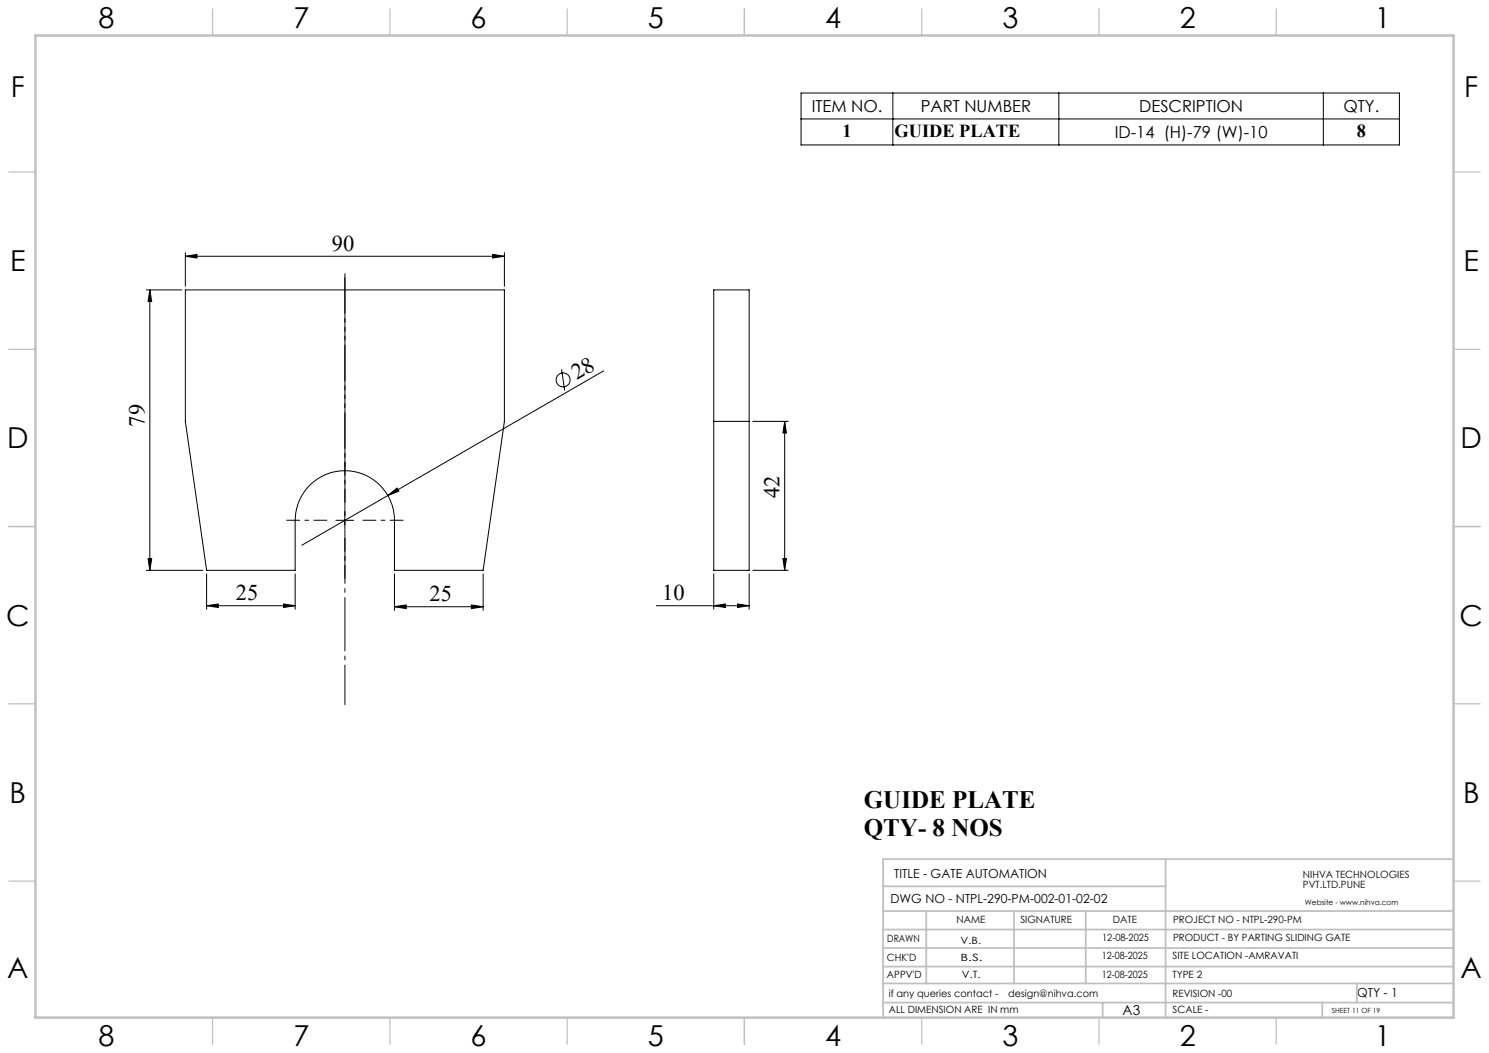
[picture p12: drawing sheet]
<svg xmlns="http://www.w3.org/2000/svg" width="420mm" height="297mm" viewBox="0 0 420 297" stroke-linecap="round" stroke-linejoin="round" font-family="sans-serif">
<g fill="none" stroke="#000" stroke-width=".28">
<path d="M226 26.2h168.7v14.7h-168.7zM226 33.5h168.7M251.8 26.2v14.7M298.7 26.2v14.7M373.3 26.2v14.7M52.3 72.3l3.3-.5v1zM52.3 71.3v9.4M52.3 72.3h90M139 71.8l3.3 .5-3.3 .5zM142.3 71.3v9.4M41.3 81.8h10M42.3 81.8l.5 3.3h-1z"/>
<path d="M42.3 81.8v79.1M52.3 81.8h90v37l-6 42.1h-25v-14.1a14 14 0 0 0-14-14 14 14 0 0 0-14 14v14.1h-25l-6-42.1zM201.3 81.8h10v79.1h-10zM158.4 104.1l.9 6.1M170.3 104.6l-60.9 35.2M201.3 118.8h10M212.3 118.8h10M221.3 118.8l.5 3.3h-1zM221.3 118.8v42.1M109.4 139.8l2.6-2.1 .5 .8zM109.4 139.8l-24.2 14M41.8 157.5h1l-.5 3.4z"/>
<path d="M94.8 146.8h5M97.3 144.2v5.1M220.8 157.5h1l-.5 3.4zM41.3 160.9h16M58.3 170.8l3.3-.4v.9zM58.3 170.8h25M58.3 161.9v9.9M80 170.4l3.3 .4-3.3 .5zM83.3 161.9v9.9M111.3 171.1l3.3-.5v1.1zM111.3 161.9v10.3M111.3 171.1h25"/>
<path d="M133 170.6l3.3 .5-3.3 .6zM136.3 161.9v10.3M185.1 170.8h26.2M201.3 170.8l3.3-.4v.9zM201.3 161.9v9.9M208 170.4l3.3 .4-3.3 .5zM211.3 161.9v9.9M212.3 160.9h10"/>
<circle cx="158.8" cy="107.1" r="1.97"/>
</g>
<path d="M92.3 146.7h-11.5M97.3 141.7v-11.5M97.3 151.7v11.5M102.3 146.7h11.5" fill="none" stroke="#000" stroke-width=".28" stroke-dasharray="15.2 1.3 1.3 1.3" stroke-dashoffset="11.4" stroke-linecap="butt"/>
<path d="M97.3 132.7v-55.6" fill="none" stroke="#000" stroke-width=".28" stroke-dasharray="15.2 1.3 1.3 1.3" stroke-dashoffset="-1.2" stroke-linecap="butt"/>
<path d="M97.3 77.1v121.7" fill="none" stroke="#000" stroke-width=".28" stroke-dasharray="15.2 1.3 1.3 1.3" stroke-dashoffset="3.9" stroke-linecap="butt"/>
<g fill="none" stroke="#c0c0c0" stroke-width=".35">
<path d="M60 2.5v7.5M110 2.5v7.5M160 2.5v7.5M210 2.5v7.5M260 2.5v7.5M310 2.5v7.5M360 2.5v7.5M2.5 48.5h7.5M410 48.5h7.5M2.5 98.5h7.5M410 98.5h7.5M2.5 148.5h7.5"/>
<path d="M410 148.5h7.5M2.5 198.5h7.5M410 198.5h7.5M2.5 248.5h7.5M410 248.5h7.5M60 287v7.5M110 287v7.5M160 287v7.5M210 287v7.5M260 287v7.5M310 287v7.5M360 287v7.5"/>
</g>
<g fill="none" stroke="#c0c0c0" stroke-width=".5">
<path d="M249.1 257h160.9M249.1 250h79.7M261.3 257v20.4M286 257v20.4M306.2 257v20.4M328.8 242.3v44.7M410 242.3h-160.9v44.7M249.1 272.6h160.9M249.1 267.4h160.9M249.1 262.2h160.9M249.1 277.4h160.9M382.7 277.4v5.4"/>
<path d="M249.1 282.8h160.9M311 282.8v4.2M373 282.8v4.2"/>
</g>
<path d="M10 10h400v277h-400z" fill="none" stroke="#c0c0c0" stroke-width=".7"/>
<g fill="#000">
<path d="M109.4 139.8l2.6-2.1 .5 .8z"/>
<path d="M139 71.8l3.3 .5-3.3 .5zM52.3 72.3l3.3-.5v1z"/>
<path d="M42.3 81.8l.5 3.3h-1zM41.8 157.5h1l-.5 3.4z"/>
<path d="M221.3 118.8l.5 3.3h-1zM220.8 157.5h1l-.5 3.4z"/>
<path d="M58.3 170.8l3.3-.4v.9zM80 170.4l3.3 .4-3.3 .5zM111.3 171.1l3.3-.5v1.1zM133 170.6l3.3 .5-3.3 .6z"/>
<path d="M201.3 170.8l3.3-.4v.9zM208 170.4l3.3 .4-3.3 .5z"/>
</g>
<g font-size="8.1">
<text x="27.8" y="8">8</text>
<text x="82.8" y="8">7</text>
<text x="132.8" y="8">6</text>
<text x="182.8" y="8">5</text>
<text x="232.8" y="8">4</text>
<text x="282.8" y="8">3</text>
<text x="332.8" y="8">2</text>
<text x="387.8" y="8">1</text>
<text x="3" y="27.2">F</text>
<text x="413" y="27.2">F</text>
<text x="2.8" y="76.5">E</text>
<text x="412.8" y="76.5">E</text>
<text x="2" y="126.5">D</text>
<text x="412" y="126.5">D</text>
<text x="1.7" y="176.5">C</text>
<text x="411.7" y="176.5">C</text>
<text x="2.7" y="226.5">B</text>
<text x="412.7" y="226.5">B</text>
<text x="2" y="275.7">A</text>
<text x="412" y="275.7">A</text>
<text x="27.8" y="295">8</text>
<text x="82.8" y="295">7</text>
<text x="132.8" y="295">6</text>
<text x="182.8" y="295">5</text>
<text x="232.8" y="295">4</text>
<text x="282.8" y="295">3</text>
<text x="332.8" y="295">2</text>
<text x="387.8" y="295">1</text>
</g>
<g font-size="7.1">
<text x="243.7" y="227.8">GUIDE PLATE</text>
<text x="243.7" y="235.8">QTY- 8 NOS</text>
</g>
<text font-size="6.4" x="162.7" y="107.3" transform="rotate(-30 162.7 107.3)">28</text>
<g font-size="6.3">
<text x="93.6" y="70.7">90</text>
<text x="40.8" y="120.3" transform="rotate(-90 40.8 120.3)">79</text>
<text x="219.8" y="140.6" transform="rotate(-90 219.8 140.6)">42</text>
<text x="66.6" y="169.3">25</text>
<text x="121.2" y="169.6">25</text>
<text x="186.8" y="169.3">10</text>
</g>
<g font-size="5.2">
<text x="237.6" y="38.8">1</text>
<text x="252.4" y="38.8">GUIDE PLATE</text>
<text x="382.7" y="38.8">8</text>
</g>
<g font-size="4.7">
<text x="229" y="31.6">ITEM NO.</text>
<text x="259.7" y="31.6">PART NUMBER</text>
<text x="321.3" y="31.6">DESCRIPTION</text>
<text x="379" y="31.6">QTY.</text>
<text x="314.4" y="38.9">ID-14 (H)-79 (W)-10</text>
</g>
<text font-size="3.9" x="316.7" y="286.4">A3</text>
<g font-size="3.5">
<text x="252.2" y="247.7">TITLE - GATE AUTOMATION</text>
<text x="251.2" y="254.8">DWG NO - NTPL-290-PM-002-01-02-02</text>
<text x="382.8" y="281.1">QTY - 1</text>
</g>
<g font-size="2.8">
<text x="367.5" y="247.7">NIHVA TECHNOLOGIES</text>
<text x="367.5" y="250.5">PVT.LTD.PUNE</text>
<text x="269.8" y="260.4">NAME</text>
<text x="287.8" y="260.4">SIGNATURE</text>
<text x="313.9" y="260.5">DATE</text>
<text x="330.9" y="260.5">PROJECT NO - NTPL-290-PM</text>
<text x="250.3" y="265.7">DRAWN</text>
<text x="270.9" y="266.1">V.B.</text>
<text x="310.9" y="265.5">12-08-2025</text>
<text x="330.9" y="265.5">PRODUCT - BY PARTING SLIDING GATE</text>
<text x="250.2" y="271.1">CHK'D</text>
<text x="250.2" y="275.8">APPV'D</text>
<text x="270.9" y="271.1">B.S.</text>
<text x="271.3" y="275.8">V.T.</text>
<text x="310.8" y="270.6">12-08-2025</text>
<text x="310.8" y="275.8">12-08-2025</text>
<text x="330.7" y="275.9">TYPE 2</text>
<text x="330.7" y="270.6">SITE LOCATION -AMRAVATI</text>
<text x="250.7" y="281.1">if any queries contact -</text>
<text x="284.3" y="281.1">design@nihva.com</text>
<text x="330.7" y="281.1">REVISION -00</text>
<text x="250.7" y="285.6">ALL DIMENSION ARE IN mm</text>
<text x="330.7" y="285.6">SCALE -</text>
</g>
<text font-size="2.1" x="368.1" y="255.1">Website - www.nihva.com</text>
<text font-size="2" x="375.7" y="285.6">SHEET 11 OF 19</text>
</svg>
